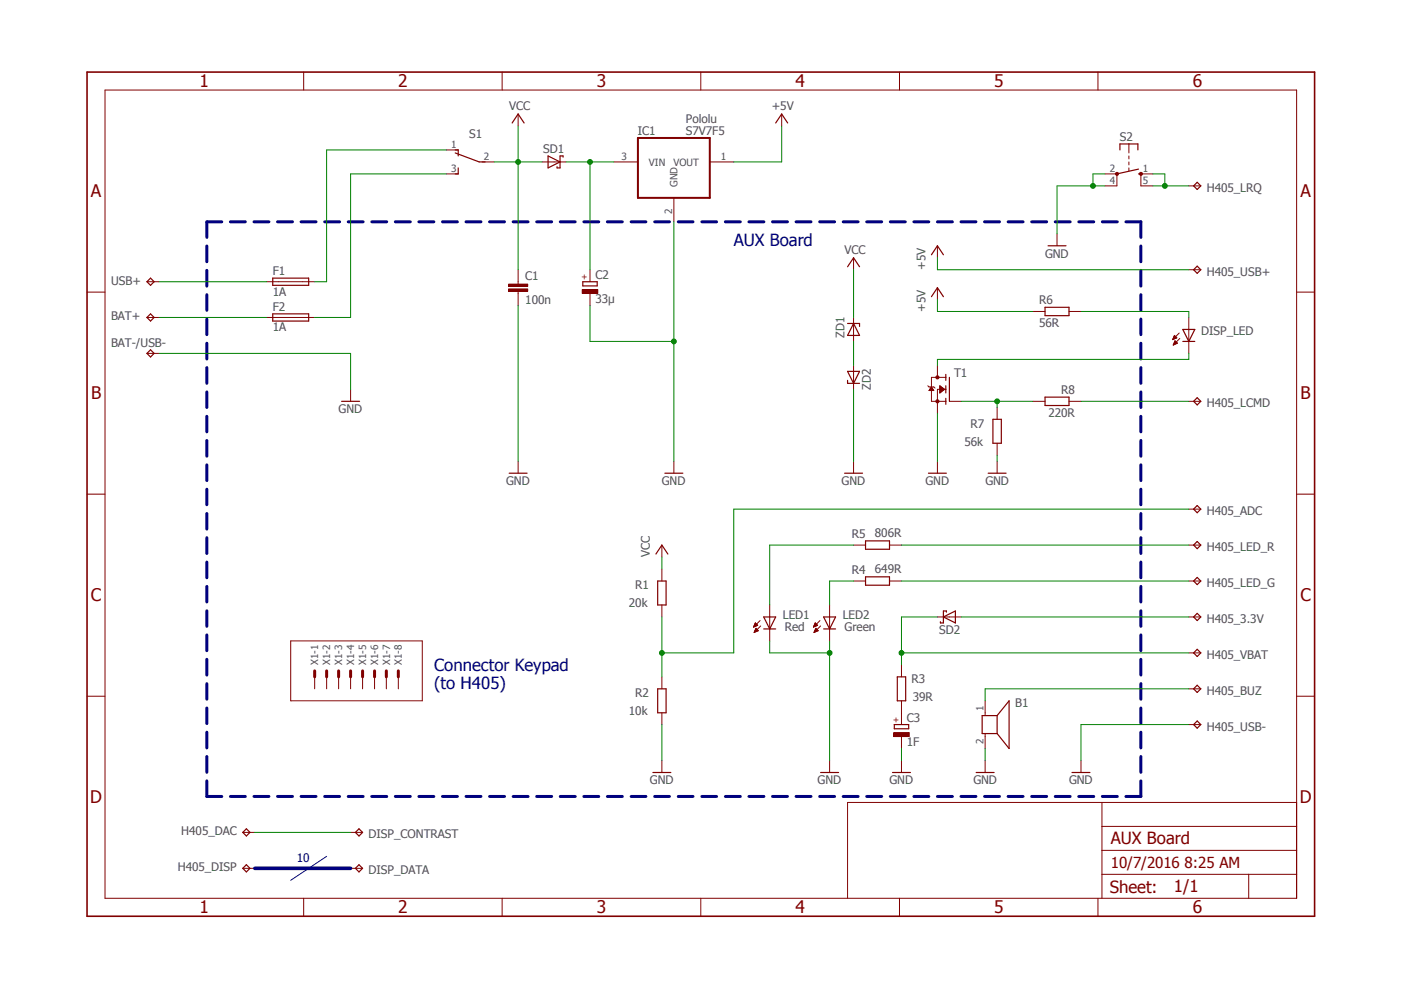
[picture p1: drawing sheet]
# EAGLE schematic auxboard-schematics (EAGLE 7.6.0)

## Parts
B1  F/SMX  [F/SMX]
BAT+  TPPAD1-17  [P1-17]
BAT-/USB-  TPPAD1-17  [P1-17]
C1  100n  C-EU050-035X075  [C050-035X075]
C2  33μ  CPOL-EUUD-5X5,8  [UD-5X5,8_NICHICON]
C3  1F  CPOL-EUUD-5X5,8  [UD-5X5,8_NICHICON]
DISP_CONTRAST  TPPAD1-17  [P1-17]
DISP_DATA  TPPAD1-17  [P1-17]
DISP_LED  LAP4-BOTTOM  [P47F-BOTTOM]
F1  1A  FUSESH22,5A  [SH22,5A]
F2  1A  FUSESH22,5A  [SH22,5A]
H405_3.3V  TPPAD1-17  [P1-17]
H405_ADC  TPPAD1-17  [P1-17]
H405_BUZ  TPPAD1-17  [P1-17]
H405_DAC  TPPAD1-17  [P1-17]
H405_DISP  TPPAD1-17  [P1-17]
H405_LCMD  TPPAD1-17  [P1-17]
H405_LED_G  TPPAD1-17  [P1-17]
H405_LED_R  TPPAD1-17  [P1-17]
H405_LRQ  TPPAD1-17  [P1-17]
H405_USB+  TPPAD1-17  [P1-17]
H405_USB-  TPPAD1-17  [P1-17]
H405_VBAT  TPPAD1-17  [P1-17]
IC1  S7V7F5  REG1118  [SOT223]
LED1  Red  LAP4-BOTTOM  [P47F-BOTTOM]
LED2  Green  LAP4-BOTTOM  [P47F-BOTTOM]
R1  20k  R-EU_0207/2V  [0207/2V]
R2  10k  R-EU_0207/2V  [0207/2V]
R3  39R  R-EU_0207/2V  [0207/2V]
R4  649R  R-EU_0207/2V  [0207/2V]
R5  806R  R-EU_0207/2V  [0207/2V]
R6  56R  R-EU_0207/2V  [0207/2V]
R7  56k  R-EU_0207/2V  [0207/2V]
R8  220R  R-EU_0207/2V  [0207/2V]
S1  TL36YO  [TL3XYO]
S2  TME1  [TME1]
SD1  SCHOTTKY-DIODECB417-15  [CB417-15]
SD2  SCHOTTKY-DIODECB417-15  [CB417-15]
T1  SPW47N60S5  [P-TO247]
USB+  TPPAD1-17  [P1-17]
X1  22-23-2081  [22-23-2081]
ZD1  1N5333  [C1702-15]
ZD2  1N5333  [C1702-15]

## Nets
+5V: H405_USB+.TP IC1.1(VOUT) R6.1
GND: B1.2 BAT-/USB-.TP C1.2 C2.- C3.- H405_USB-.TP IC1.2(GND) LED1.C LED2.C R2.1 R7.1 S2.2(P) S2.4(P) T1.3(S) ZD2.C
N$1: F1.1 USB+.TP
N$2: BAT+.TP F2.1
N$3: R7.2 R8.2 T1.1(G)
N$4: F2.2 S1.3(S)
N$5: H405_LRQ.TP S2.1(S) S2.5(S)
N$6: DISP_LED.A R6.2
N$7: F1.2 S1.1(O)
N$8: DISP_LED.C T1.2(D)
N$9: H405_LCMD.TP R8.1
N$10: B1.1 H405_BUZ.TP
N$11: H405_ADC.TP R1.1 R2.2
N$12: H405_3.3V.TP SD2.A
N$13: H405_VBAT.TP R3.2 SD2.C
N$14: C3.+ R3.1
N$15: LED2.A R4.2
N$16: LED1.A R5.2
N$17: H405_LED_R.TP R5.1
N$18: H405_LED_G.TP R4.1
N$20: ZD1.A ZD2.A
N$21: C2.+ IC1.3(VIN) SD1.C
N$22: DISP_CONTRAST.TP H405_DAC.TP
VCC: C1.1 R1.2 S1.2(P) SD1.A ZD1.C
Unconnected: DISP_DATA.TP H405_DISP.TP X1.1 X1.2 X1.3 X1.4 X1.5 X1.6 X1.7 X1.8

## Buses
B$1
10
B$2

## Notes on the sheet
- Pololu
- AUX Board
- Connector Keypad
  (to H405)
- 10
